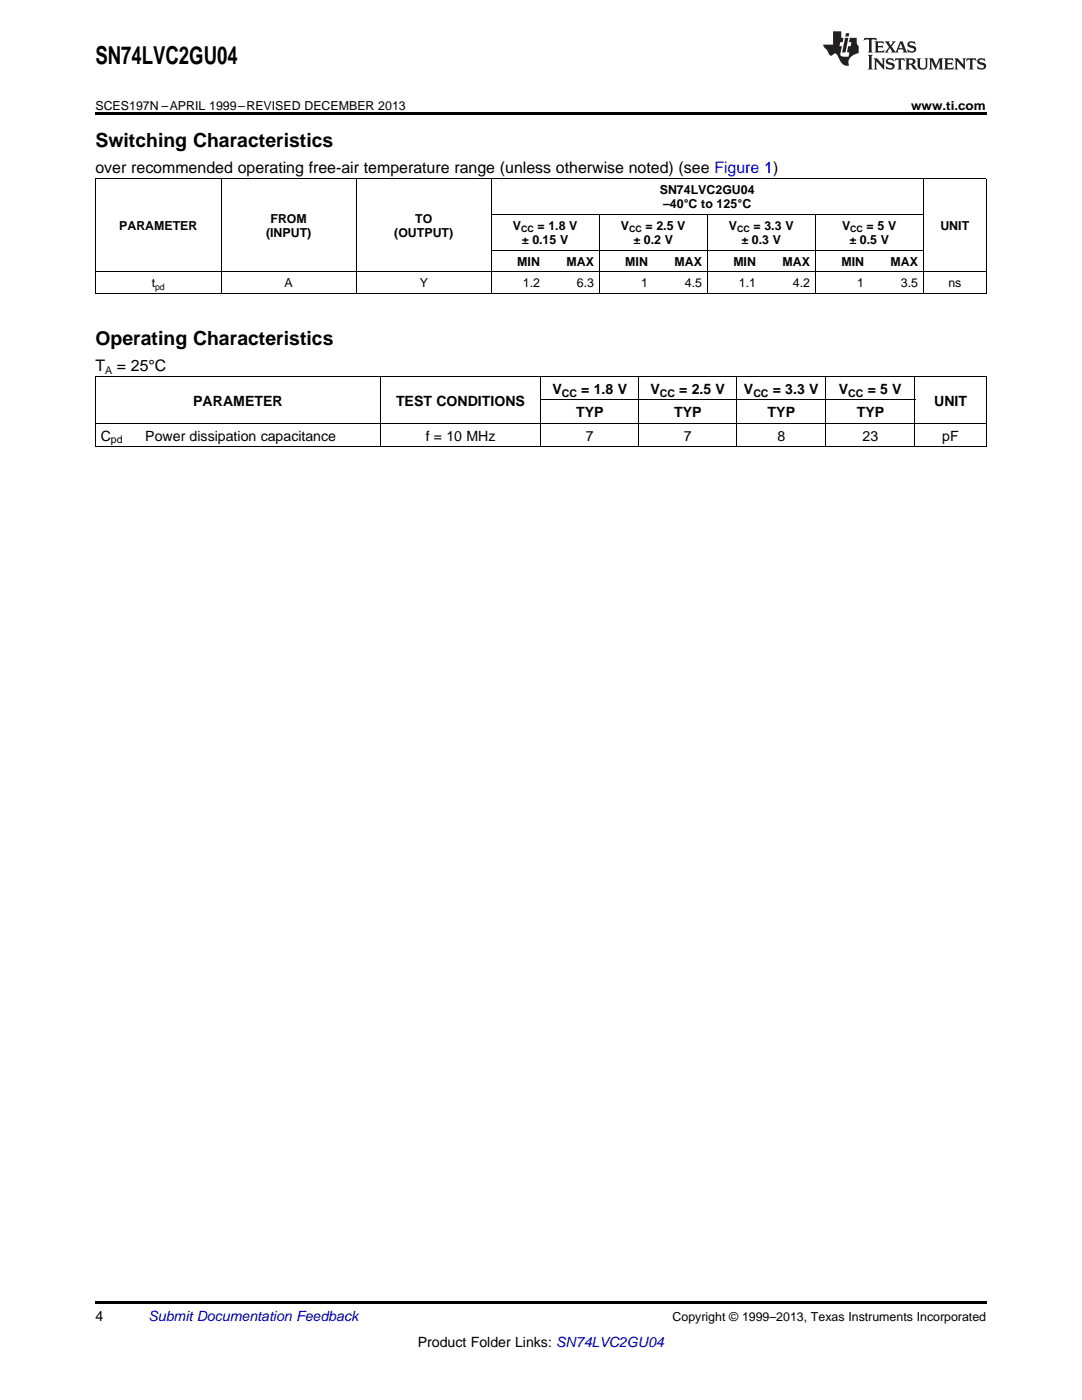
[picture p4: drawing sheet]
<svg xmlns="http://www.w3.org/2000/svg" width="216mm" height="279mm" viewBox="0 0 216 279" stroke-linecap="round" stroke-linejoin="round" font-family="sans-serif">
<path d="M19 22.5h177.8v.5h-177.8zM19 259.7h177.8v.5h-177.8z" fill="#000"/>
<g fill="none" stroke="#000" stroke-width=".2">
<path d="M19 35.6h177.8M19.1 35.7v22.9M44.1 35.7v22.9M71.1 35.7v22.9M98 35.7v22.9M184.2 35.7v22.9M196.8 35.7v22.9M19 58.5h177.8M19 54.2h177.8M98 49.9h86.2M98 42.8h86.2M119.5 42.8v15.8"/>
<path d="M141.1 42.8v15.8M162.6 42.8v15.8M19 75.2h177.8M19.1 75.2v14M75.9 75.2v14M107.9 75.2v14M107.9 79.8h74.7M127.4 75.2v14M147 75.2v14M164.8 75.2v14M182.5 75.2v14M196.8 75.2v14"/>
<path d="M19 89.1h177.8M19 84.5h177.8"/>
</g>
<g fill="#231f20">
<path d="M172.5 7.6l-.1 .5 .4-.2h.6v.1v2.1l-.2 .4h.9l-.2-.4v-2.1l.1-.1h.5l.5 .2-.2-.5zM174.5 8.3l.2 .3v1.5l-.2 .4h1.8l.2-.6a1.04 1.04 0 0 1-1.3 .2v-.7h.6l.3 .2v-.6l-.3 .2h-.6v-.6l.8-.1 .4 .3-.2-.5zM176.5 8.3l.9 1.1-.9 1.1h.8l-.2-.2 .4-.7 .5 .7-.2 .2h1.5l-.2-.2 .2-.4h.9l.1 .4-.2 .2h1l-.3-.3-.7-1.9h-.5l-.9 2-.8-1 .9-1h-.8l.1 .3-.4 .5-.3-.6 .1-.2zM179.7 8.6l.4 1h-.7zM181.3 8.4a.63 .63 0 0 0-.2 .7 .63 .63 0 0 0 .6 .4l.6 .2 .1 .2a.75 .75 0 0 1-.7 .4 .75 .75 0 0 1-.6-.5l.1 .7 .1-.1a1.11 1.11 0 0 0 1.5-.6 1.13 1.13 0 0 0-1.2-.8l-.1-.4a1.04 1.04 0 0 1 1.2 .2l-.2-.5-.2 .1-.4-.2zM173.2 10.9l.2 .4v2.2l-.2 .4h1l-.3-.4v-2.2l.3-.4zM174.3 11.6l.3 .4v1.5l-.3 .4h.8l-.2-.4v-1.3l1.5 1.7v-1.9l.2-.4h-.7l.2 .4v.9l-1.1-1.3zM177 11.8a.62 .62 0 0 0-.2 .7 .62 .62 0 0 0 .6 .4l.6 .1 .1 .3a.76 .76 0 0 1-.7 .3 .76 .76 0 0 1-.7-.4l.2 .7 .1-.1a1.11 1.11 0 0 0 1.5-.6 1.13 1.13 0 0 0-1.2-.8l-.1-.4a1.04 1.04 0 0 1 1.2 .2l-.2-.6-.2 .1-.5-.1zM178.7 11.6l-.2 .6a.61 .61 0 0 1 .8-.3v1.6l-.2 .4h.9l-.2-.4v-1.6a.63 .63 0 0 1 .7 .3l-.1-.6zM180.6 11.6l.3 .4v1.5l-.3 .4h1l-.2-.2-.1-.8 .6 .2a.76 .76 0 0 0 1.2 .7l-1-1a.58 .58 0 0 0 .6-.5 .58 .58 0 0 0-.5-.6zM181.4 11.9h.1a.45 .45 0 0 1 .5 .1 .45 .45 0 0 1 .1 .5l-.8 .2zM182.9 11.6l.2 .2a2.17 2.17 0 0 0 .3 1.9 .99 .99 0 0 0 1.6-.6v-1.1l.2-.4h-.7l.2 .2a1.92 1.92 0 0 1-.2 1.8 .6 .6 0 0 1-.9-.5v-1.1l.2-.4zM185.4 11.6l.2 .4v1.5l-.2 .4h.7l-.2-.4v-1.4l.8 1.8 .8-1.8v1.4l-.2 .4h.9l-.2-.4v-1.5l.2-.4h-.8l-.6 1.5-.6-1.5zM188.4 11.6l.2 .4v1.5l-.2 .4h1.8l.1-.6a1.04 1.04 0 0 1-1.2 .1v-.6h.5l.4 .2v-.6l-.4 .2h-.5v-.7h.8l.3 .3-.1-.6zM190.5 11.6l.2 .4v1.5l-.2 .4h.7l-.2-.4v-1.3l1.5 1.7v-1.9l.2-.4h-.7l.2 .4v.9l-1.1-1.3zM192.9 11.6l-.1 .6a.61 .61 0 0 1 .7-.3l.1 1.6-.3 .4h1l-.3-.4 .1-1.6a.63 .63 0 0 1 .7 .3l-.1-.6zM195.2 11.8a.62 .62 0 0 0-.2 .7 .62 .62 0 0 0 .6 .4l.6 .1 .1 .3a.76 .76 0 0 1-.7 .3 .76 .76 0 0 1-.6-.4l.1 .7 .1-.1a1.11 1.11 0 0 0 1.6-.6 1.13 1.13 0 0 0-1.3-.8l-.1-.4a1.04 1.04 0 0 1 1.2 .2l-.1-.6-.2 .1-.5-.1z"/>
<path d="M166.2 6.3v2.6h-1.9v.4l.8 .9a.91 .91 0 0 0 1 .8 .56 .56 0 0 1 .5-.3 .56 .56 0 0 1 .5 .3l.4 .8a1.53 1.53 0 0 0 1.9 1.2 1.54 1.54 0 0 1 1-2.1l.9-.3v-1.4a1.52 1.52 0 0 1-.4-1.6h-1.3l-.2 .8h.5l-.2 .8h-.5l-.1 1v.2l.4 .1-.2 .8a1.93 1.93 0 0 1-1.6-.3l.3-1.8h-.5l.2-.8h.4l.2-.8h-.4v-1.3zM168.6 7.6l-.6 2.9h.7l.6-2.9zM168.8 6.6l-.1 .7h.6l.2-.7z"/>
</g>
<text font-size="4.9" x="19" y="12.8">SN74LVC2GU04</text>
<g font-size="3.9">
<text x="19" y="29.3">Switching Characteristics</text>
<text x="19" y="68.8">Operating Characteristics</text>
</g>
<g font-size="3.2">
<text x="19" y="34.4">over recommended operating free-air temperature range (unless otherwise noted) (see Figure 1)</text>
<text x="19" y="73.9">T</text>
<text x="23.3" y="73.9">= 25°C</text>
</g>
<g font-size="2.8">
<text x="38.6" y="80.9">PARAMETER</text>
<text x="79" y="80.9">TEST CONDITIONS</text>
<text x="110.2" y="78.6">V</text>
<text x="115" y="83.3">TYP</text>
<text x="116" y="78.6">= 1.8 V</text>
<text x="129.8" y="78.6">V</text>
<text x="134.5" y="83.3">TYP</text>
<text x="135.5" y="78.6">= 2.5 V</text>
<text x="148.4" y="78.6">V</text>
<text x="153.2" y="83.3">TYP</text>
<text x="154.2" y="78.6">= 3.3 V</text>
<text x="167.4" y="78.6">V</text>
<text x="171" y="83.3">TYP</text>
<text x="173.1" y="78.6">= 5 V</text>
<text x="186.4" y="80.9">UNIT</text>
<text x="20.1" y="87.9">C</text>
<text x="29" y="87.9">Power dissipation capacitance</text>
<text x="84.9" y="87.9">f = 10 MHz</text>
<text x="116.9" y="87.9">7</text>
<text x="136.5" y="87.9">7</text>
<text x="155.1" y="87.9">8</text>
<text x="172.1" y="87.9">23</text>
<text x="188" y="87.9">pF</text>
<text x="19" y="263.6">4</text>
<text x="83.4" y="268.9">Product Folder Links: SN74LVC2GU04</text>
</g>
<text font-size="2.8" fill="#0000c8" x="29.6" y="263.6">Submit Documentation Feedback</text>
<g font-size="2.5">
<text x="19" y="21.9">SCES197N –APRIL 1999–REVISED DECEMBER 2013</text>
<text x="181.8" y="21.9">www.ti.com</text>
<text x="131.7" y="38.7">SN74LVC2GU04</text>
<text x="132.3" y="41.6">–40°C to 125°C</text>
<text x="23.8" y="45.9">PARAMETER</text>
<text x="53.1" y="47.3">(INPUT)</text>
<text x="54" y="44.4">FROM</text>
<text x="78.7" y="47.3">(OUTPUT)</text>
<text x="82.9" y="44.4">TO</text>
<text x="102.3" y="45.9">V</text>
<text x="107.2" y="45.9">= 1.8 V</text>
<text x="123.9" y="45.9">V</text>
<text x="128.8" y="45.9">= 2.5 V</text>
<text x="145.5" y="45.9">V</text>
<text x="150.4" y="45.9">= 3.3 V</text>
<text x="168" y="45.9">V</text>
<text x="172.9" y="45.9">= 5 V</text>
<text x="187.6" y="45.9">UNIT</text>
<text x="103.2" y="53">MIN</text>
<text x="104.1" y="48.7">± 0.15 V</text>
<text x="113" y="53">MAX</text>
<text x="124.8" y="53">MIN</text>
<text x="126.4" y="48.7">± 0.2 V</text>
<text x="134.6" y="53">MAX</text>
<text x="146.3" y="53">MIN</text>
<text x="148" y="48.7">± 0.3 V</text>
<text x="156.1" y="53">MAX</text>
<text x="167.9" y="53">MIN</text>
<text x="169.5" y="48.7">± 0.5 V</text>
<text x="177.7" y="53">MAX</text>
<text x="30.3" y="57.3">t</text>
<text x="56.8" y="57.3">A</text>
<text x="83.7" y="57.3">Y</text>
<text x="104.3" y="57.3">1.2</text>
<text x="115.1" y="57.3">6.3</text>
<text x="127.9" y="57.3">1</text>
<text x="136.7" y="57.3">4.5</text>
<text x="147.4" y="57.3">1.1</text>
<text x="158.2" y="57.3">4.2</text>
<text x="171" y="57.3">1</text>
<text x="179.8" y="57.3">3.5</text>
<text x="189.2" y="57.3">ns</text>
<text x="134.2" y="263.6">Copyright © 1999–2013, Texas Instruments Incorporated</text>
</g>
<g font-size="2.1">
<text x="21" y="74.6">A</text>
<text x="112.1" y="79.2">CC</text>
<text x="131.7" y="79.2">CC</text>
<text x="150.3" y="79.2">CC</text>
<text x="169.3" y="79.2">CC</text>
<text x="22.1" y="88.5">pd</text>
</g>
<g font-size="1.8">
<text x="104" y="46.4">CC</text>
<text x="125.5" y="46.4">CC</text>
<text x="147.1" y="46.4">CC</text>
<text x="169.7" y="46.4">CC</text>
<text x="30.9" y="57.8">pd</text>
</g>
</svg>
